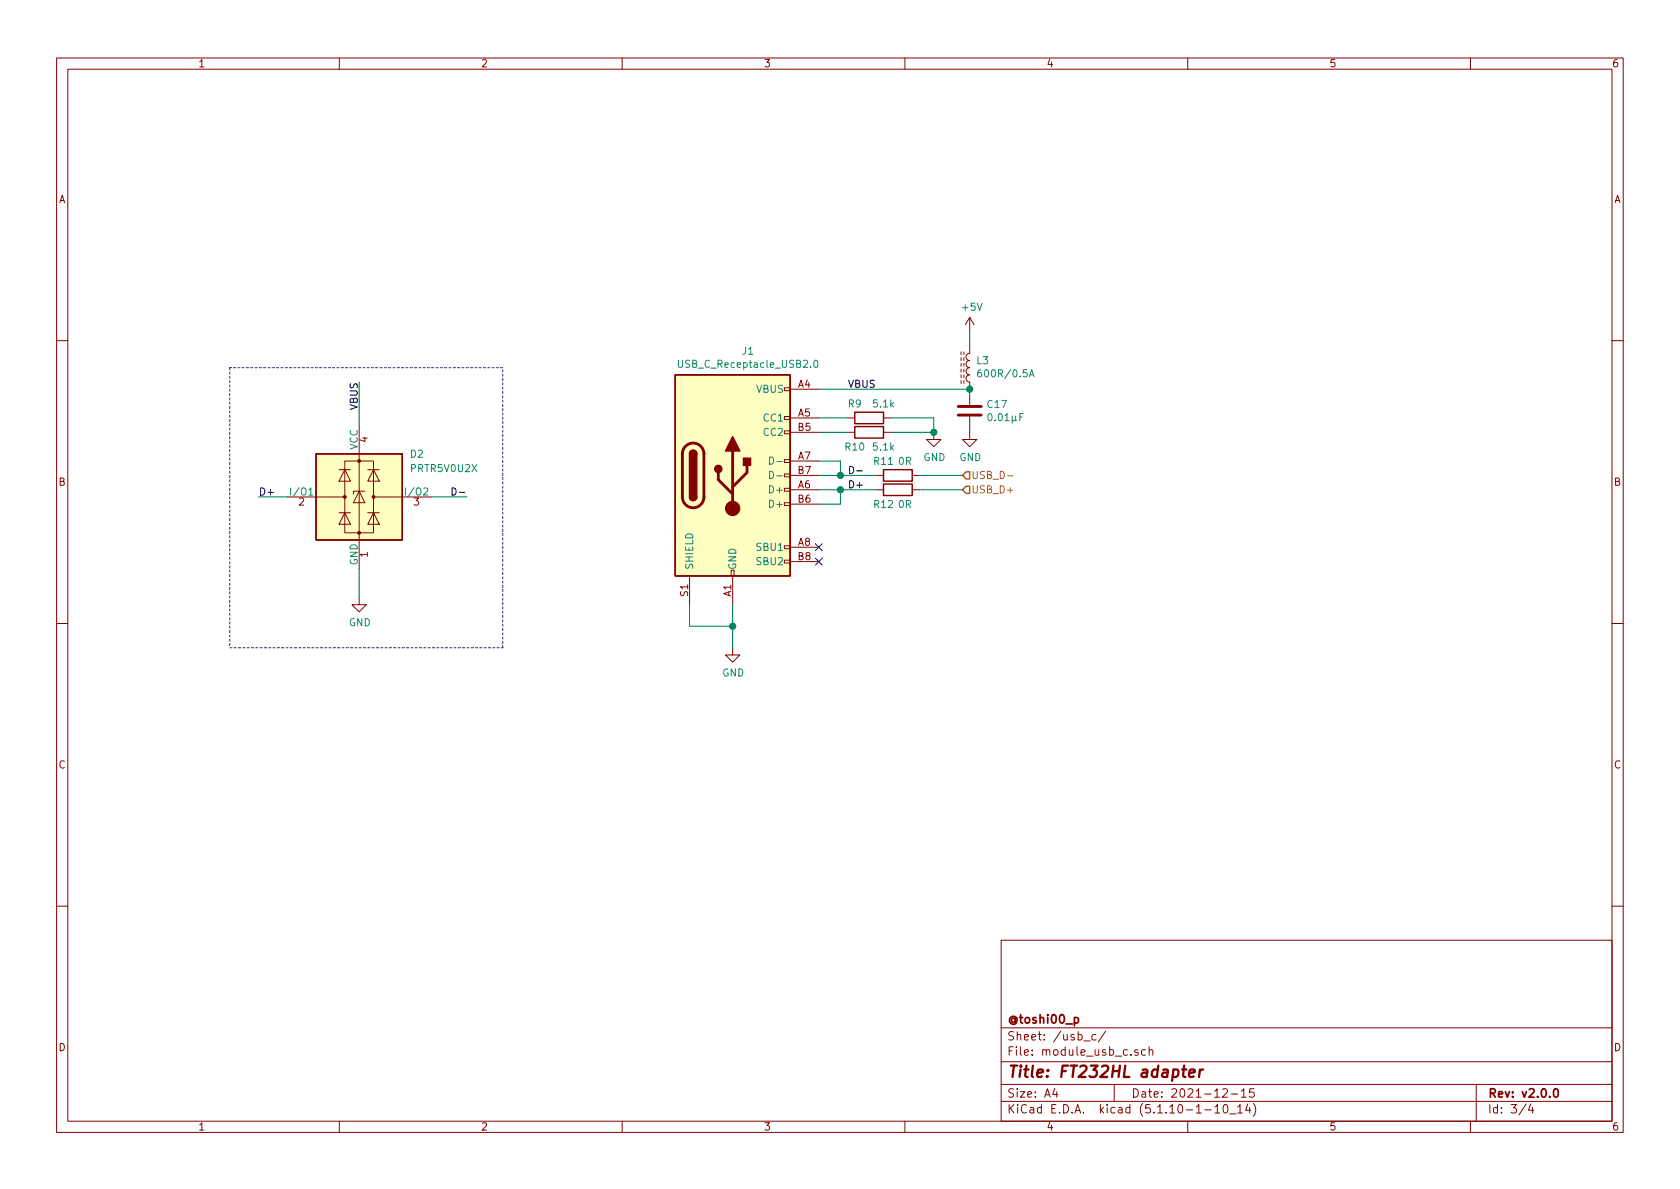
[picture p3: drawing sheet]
EESchema Schematic File Version 4
EELAYER 30 0
EELAYER END
$Descr A4 11693 8268
encoding utf-8
Sheet 3 4
Title "FT232HL adapter"
Date "2021-12-15"
Rev "v2.0.0"
Comp "@toshi00_p"
Comment1 ""
Comment2 ""
Comment3 ""
Comment4 ""
$EndDescr
$Comp
L Connector:USB_C_Receptacle_USB2.0 J1
U 1 1
P 5100 3300
F 0 "J1" H 5207 4167 50  0000 C CNN
F 1 "USB_C_Receptacle_USB2.0" H 5207 4076 50  0000 C CNN
F 2 "Connector_USB:USB_C_Receptacle_GCT_USB4085" H 5250 3300 50  0001 C CNN
F 3 "https://www.usb.org/sites/default/files/documents/usb_type-c.zip" H 5250 3300 50  0001 C CNN
	1    5100 3300
	1    0    0    -1  
$EndComp
$Comp
L power:GND #PWR047
U 1 1
P 5100 4500
F 0 "#PWR047" H 5100 4250 50  0001 C CNN
F 1 "GND" H 5105 4327 50  0000 C CNN
F 2 "" H 5100 4500 50  0001 C CNN
F 3 "" H 5100 4500 50  0001 C CNN
	1    5100 4500
	1    0    0    -1  
$EndComp
Wire Wire Line
	5100 4200 5100 4350
Wire Wire Line
	4800 4200 4800 4350
Wire Wire Line
	4800 4350 5100 4350
Connection ~ 5100 4350
Wire Wire Line
	5100 4350 5100 4500
NoConn ~ 5700 3800
NoConn ~ 5700 3900
$Comp
L Device:R R11
U 1 1
P 6250 3300
F 0 "R11" V 6150 3200 50  0000 C CNN
F 1 "0R" V 6150 3350 50  0000 C CNN
F 2 "Resistor_SMD:R_0603_1608Metric_Pad0.98x0.95mm_HandSolder" V 6180 3300 50  0001 C CNN
F 3 "~" H 6250 3300 50  0001 C CNN
	1    6250 3300
	0    1    1    0   
$EndComp
$Comp
L Device:R R12
U 1 1
P 6250 3400
F 0 "R12" V 6350 3300 50  0000 C CNN
F 1 "0R" V 6350 3450 50  0000 C CNN
F 2 "Resistor_SMD:R_0603_1608Metric_Pad0.98x0.95mm_HandSolder" V 6180 3400 50  0001 C CNN
F 3 "~" H 6250 3400 50  0001 C CNN
	1    6250 3400
	0    1    1    0   
$EndComp
Wire Wire Line
	6100 3400 5850 3400
Wire Wire Line
	5700 3300 5850 3300
Wire Wire Line
	5700 3200 5850 3200
Wire Wire Line
	5850 3200 5850 3300
Connection ~ 5850 3300
Wire Wire Line
	5850 3300 6100 3300
Wire Wire Line
	5700 3500 5850 3500
Wire Wire Line
	5850 3500 5850 3400
Connection ~ 5850 3400
Wire Wire Line
	5850 3400 5700 3400
Wire Wire Line
	6400 3300 6700 3300
Wire Wire Line
	6400 3400 6700 3400
Text HLabel 6700 3300 2    50   Input ~ 0
USB_D-
Text HLabel 6700 3400 2    50   Input ~ 0
USB_D+
$Comp
L Device:R R10
U 1 1
P 6050 3000
F 0 "R10" V 6150 2900 50  0000 C CNN
F 1 "5.1k" V 6150 3100 50  0000 C CNN
F 2 "Resistor_SMD:R_0603_1608Metric_Pad0.98x0.95mm_HandSolder" V 5980 3000 50  0001 C CNN
F 3 "~" H 6050 3000 50  0001 C CNN
	1    6050 3000
	0    1    1    0   
$EndComp
$Comp
L Device:R R9
U 1 1
P 6050 2900
F 0 "R9" V 5950 2800 50  0000 C CNN
F 1 "5.1k" V 5950 3000 50  0000 C CNN
F 2 "Resistor_SMD:R_0603_1608Metric_Pad0.98x0.95mm_HandSolder" V 5980 2900 50  0001 C CNN
F 3 "~" H 6050 2900 50  0001 C CNN
	1    6050 2900
	0    1    1    0   
$EndComp
Wire Wire Line
	5900 2900 5700 2900
Wire Wire Line
	5700 3000 5900 3000
$Comp
L power:GND #PWR048
U 1 1
P 6500 3000
F 0 "#PWR048" H 6500 2750 50  0001 C CNN
F 1 "GND" H 6505 2827 50  0000 C CNN
F 2 "" H 6500 3000 50  0001 C CNN
F 3 "" H 6500 3000 50  0001 C CNN
	1    6500 3000
	1    0    0    -1  
$EndComp
Wire Wire Line
	6200 3000 6500 3000
Wire Wire Line
	6500 3000 6500 2900
Wire Wire Line
	6500 2900 6200 2900
Connection ~ 6500 3000
$Comp
L Device:L_Core_Ferrite L3
U 1 1
P 6750 2550
F 0 "L3" H 6706 2504 50  0000 R CNN
F 1 "600R/0.5A" H 6706 2595 50  0000 R CNN
F 2 "Inductor_SMD:L_0603_1608Metric_Pad1.05x0.95mm_HandSolder" H 6750 2550 50  0001 C CNN
F 3 "~" H 6750 2550 50  0001 C CNN
	1    6750 2550
	-1   0    0    1   
$EndComp
Wire Wire Line
	5700 2700 6750 2700
$Comp
L Device:C C17
U 1 1
P 6750 2850
F 0 "C17" H 6865 2896 50  0000 L CNN
F 1 "0.01μF" H 6865 2805 50  0000 L CNN
F 2 "Capacitor_SMD:C_0603_1608Metric_Pad1.08x0.95mm_HandSolder" H 6788 2700 50  0001 C CNN
F 3 "~" H 6750 2850 50  0001 C CNN
	1    6750 2850
	1    0    0    -1  
$EndComp
Connection ~ 6750 2700
$Comp
L power:GND #PWR050
U 1 1
P 6750 3000
F 0 "#PWR050" H 6750 2750 50  0001 C CNN
F 1 "GND" H 6755 2827 50  0000 C CNN
F 2 "" H 6750 3000 50  0001 C CNN
F 3 "" H 6750 3000 50  0001 C CNN
	1    6750 3000
	1    0    0    -1  
$EndComp
$Comp
L power:+5V #PWR049
U 1 1
P 6750 2300
F 0 "#PWR049" H 6750 2150 50  0001 C CNN
F 1 "+5V" H 6765 2473 50  0000 C CNN
F 2 "" H 6750 2300 50  0001 C CNN
F 3 "" H 6750 2300 50  0001 C CNN
	1    6750 2300
	1    0    0    -1  
$EndComp
Wire Wire Line
	6750 2400 6750 2300
Text Label 5900 2700 0    50   ~ 0
VBUS
$Comp
L Power_Protection:PRTR5V0U2X D2
U 1 1
P 2500 3450
F 0 "D2" H 2850 3750 50  0000 L CNN
F 1 "PRTR5V0U2X" H 2850 3650 50  0000 L CNN
F 2 "Package_TO_SOT_SMD:SOT-143" H 2560 3450 50  0001 C CNN
F 3 "https://assets.nexperia.com/documents/data-sheet/PRTR5V0U2X.pdf" H 2560 3450 50  0001 C CNN
	1    2500 3450
	1    0    0    -1  
$EndComp
Wire Wire Line
	2500 2950 2500 2650
Text Label 2500 2650 3    50   ~ 0
VBUS
Text Label 5900 3300 0    50   ~ 0
D-
Text Label 5900 3400 0    50   ~ 0
D+
Wire Wire Line
	2000 3450 1800 3450
Text Label 1800 3450 0    50   ~ 0
D+
Wire Wire Line
	3000 3450 3250 3450
Text Label 3250 3450 2    50   ~ 0
D-
$Comp
L power:GND #PWR046
U 1 1
P 2500 4150
F 0 "#PWR046" H 2500 3900 50  0001 C CNN
F 1 "GND" H 2505 3977 50  0000 C CNN
F 2 "" H 2500 4150 50  0001 C CNN
F 3 "" H 2500 4150 50  0001 C CNN
	1    2500 4150
	1    0    0    -1  
$EndComp
Wire Wire Line
	2500 3950 2500 4150
Wire Notes Line
	1600 2550 1600 4500
Wire Notes Line
	1600 4500 3500 4500
Wire Notes Line
	3500 4500 3500 2550
Wire Notes Line
	3500 2550 1600 2550
$EndSCHEMATC
